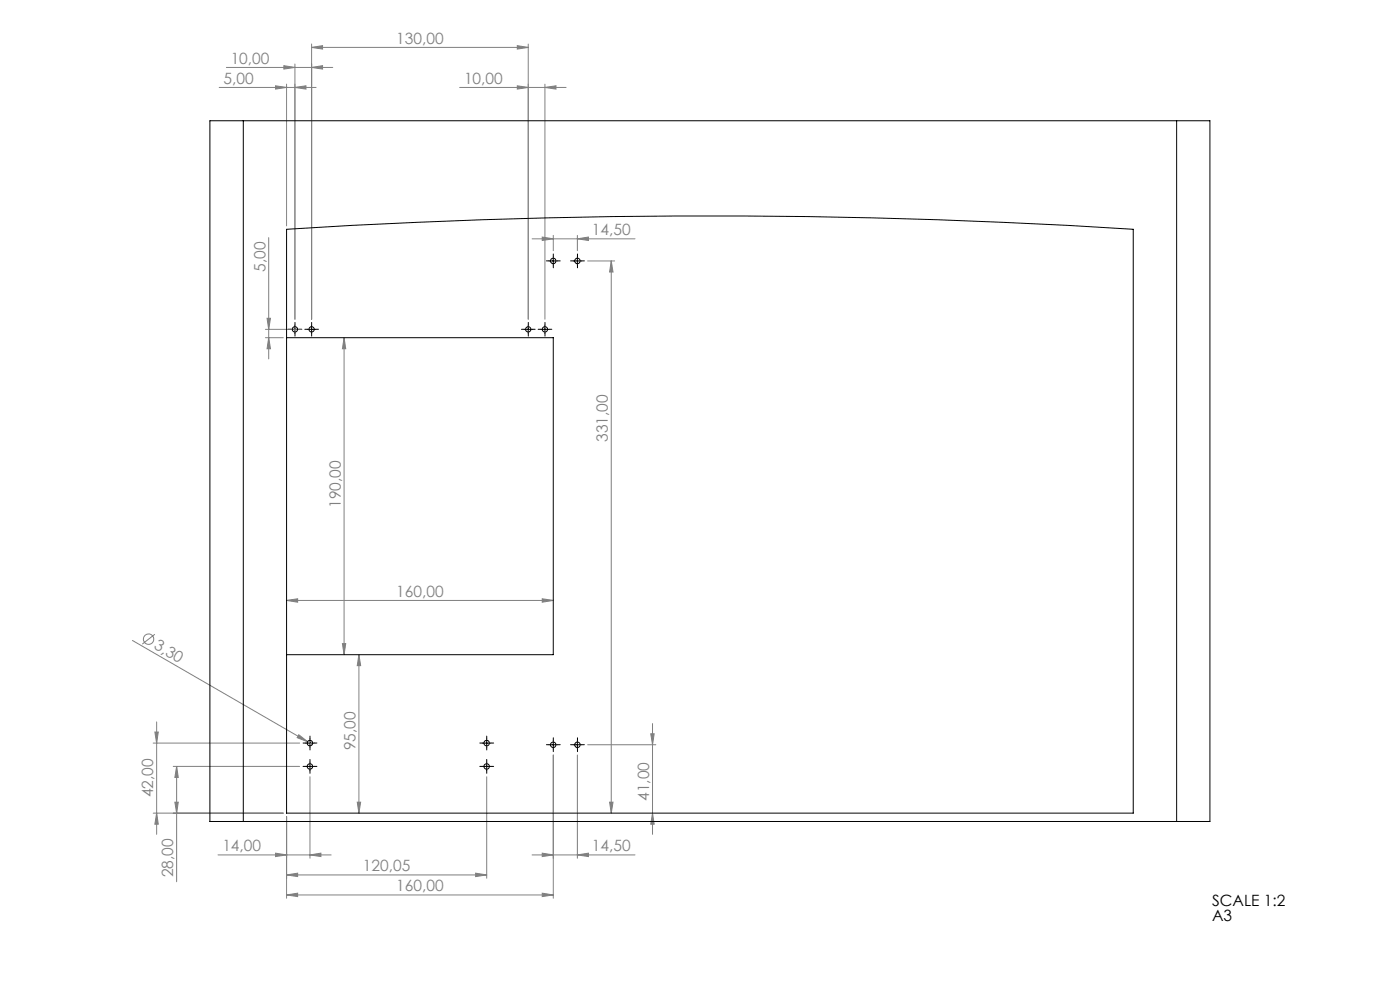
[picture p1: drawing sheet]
<svg xmlns="http://www.w3.org/2000/svg" width="420mm" height="297mm" viewBox="0 0 420 297" stroke-linecap="round" stroke-linejoin="round" font-family="sans-serif">
<g fill="none" stroke="#808080" stroke-width=".3">
<path d="M85.2 19.7l3.3 .5-3.3 .5zM88.5 19.2v76.5M93.5 14.2l3.3-.5v1zM93.5 13.2v82.5M93.5 14.2h65M155.2 13.7l3.3 .5-3.3 .5zM158.5 13.2v82.5M65.8 26.2h29M67.9 20.2h31.9M82.7 25.7l3.3 .5-3.3 .5zM86 25.2v42.5M88.5 26.2l3.3-.5v1z"/>
<path d="M93.5 20.2l3.3-.5v1zM137.9 26.2h31.9M155.2 25.7l3.3 .5-3.3 .5zM163.5 26.2l3.3-.5v1zM163.5 25.2v70.5M80.6 71.2v36.4M159.6 71.6h30.9M162.7 71l3.3 .6-3.3 .5zM166 70.6v4.5M173.2 71.6l3.3-.6v1.1zM173.2 70.6v4.5M176.3 78.2h8.1"/>
<path d="M183.4 78.2l.5 3.3h-1zM183.4 78.2v165.5M79.6 98.7h10.8M80.1 95.4h1l-.5 3.3zM79.6 101.2h5.4M80.6 101.2l.5 3.3h-1zM103.2 101.2l.5 3.3h-1zM103.2 101.2v95M86 179.9l3.3-.4v1zM86 179.9h80M162.7 179.5l3.3 .4-3.3 .6zM39.7 191.9l52.6 30.4"/>
<path d="M46.5 190.1l-3.8 2.9M102.7 192.9h1l-.5 3.3zM107.7 196.2l.5 3.3h-1zM107.7 196.2v47.5M46.5 219.4h1l-.5 3.3zM47 216.4v33.6M195.2 219.9h1.1l-.5 3.3zM195.8 216.8v33.2M46 222.7h43.9M52 229.7h37.9M53 229.7v34.6M53 229.7l.5 3.3h-1z"/>
<path d="M89.6 220.2l2.7 2.1-3.2-1.2zM92.3 222.3l1.4 .8M93 232.8v24.4M146 232.8v30.4M166 226.3v42.9M173.2 226.3v30.9M176.3 223.2h20.4M46 243.7h39M47 243.7l.5 3.3h-1zM52.5 240.4h1l-.5 3.3zM65.4 256.2h33.9M82.7 255.7l3.3 .5-3.3 .5z"/>
<path d="M86 244.7v24.5M93 256.2l3.3-.5v1zM107.2 240.4h1l-.5 3.3zM159.6 256.2h30.9M162.7 255.7l3.3 .5-3.3 .5zM173.2 256.2l3.3-.5v1zM182.9 240.4h1l-.5 3.3zM195.8 243.7l.5 3.3h-1.1zM86 262.2l3.3-.5v1zM86 268.2l3.3-.5v1zM86 262.2h60M86 268.2h80"/>
<path d="M142.7 261.7l3.3 .5-3.3 .5zM162.7 267.7l3.3 .5-3.3 .5z"/>
<circle cx="44.6" cy="191.6" r="1.55"/>
</g>
<g fill="none" stroke="#000" stroke-width=".3" stroke-dasharray="15.2 1.3 1.3 1.3">
<path d="M164.7 78.2h-.8M166 76.9v-.8M166 79.4v.9M167.2 78.2h.9M172 78.2h-.8M173.2 76.9v-.8M173.2 79.4v.9M174.5 78.2h.8M87.2 98.7h-.8M88.5 97.4v-.8M88.5 99.9v.8M89.7 98.7h.8"/>
<path d="M92.2 98.7h-.8M93.5 97.4v-.8M93.5 99.9v.8M94.7 98.7h.8M157.2 98.7h-.8M158.5 97.4v-.8M158.5 99.9v.8M159.7 98.7h.8M162.2 98.7h-.8M163.5 97.4v-.8M163.5 99.9v.8M164.7 98.7h.8"/>
<path d="M91.7 222.7h-.8M91.7 229.7h-.8M93 221.4v-.8M93 223.9v.9M93 228.4v-.8M93 230.9v.9M94.2 222.7h.9M94.2 229.7h.9M144.8 229.7h-.9M144.8 222.7h-.9M146 228.4v-.8M146 230.9v.9"/>
<path d="M146 221.4v-.8M146 223.9v.9M147.3 229.7h.8M147.3 222.7h.8M164.7 223.2h-.8M166 221.9v-.8M166 224.4v.9M167.2 223.2h.9M172 223.2h-.8M173.2 221.9v-.8M173.2 224.4v.9M174.5 223.2h.8"/>
</g>
<g fill="none" stroke="#000" stroke-width=".3">
<path d="M164.7 78.2h2.5M166 77v2.4M172 78.2h2.5M173.2 77v2.4M87.2 98.7h2.5M88.5 97.5v2.4M92.2 98.7h2.5M93.5 97.5v2.4M157.2 98.7h2.5M158.5 97.5v2.4M162.2 98.7h2.5M163.5 97.5v2.4"/>
<path d="M91.7 222.7h2.5M91.7 229.7h2.5M93 221.5v2.4M93 228.5v2.5M144.7 222.7h2.5M144.7 229.7h2.5M146 221.5v2.4M146 228.5v2.5M164.7 223.2h2.5M166 222v2.5M172 223.2h2.5M173.2 222v2.5"/>
</g>
<g fill="#808080">
<path d="M89.6 220.2l2.7 2.1-3.2-1.2z"/>
<path d="M163.5 26.2l3.3-.5v1zM155.2 25.7l3.3 .5-3.3 .5z"/>
<path d="M162.7 255.7l3.3 .5-3.3 .5zM173.2 256.2l3.3-.5v1zM86 179.9l3.3-.4v1zM162.7 179.5l3.3 .4-3.3 .6zM85.2 19.7l3.3 .5-3.3 .5zM93.5 20.2l3.3-.5v1zM93.5 14.2l3.3-.5v1zM155.2 13.7l3.3 .5-3.3 .5zM162.7 71l3.3 .6-3.3 .5zM173.2 71.6l3.3-.6v1.1z"/>
<path d="M82.7 255.7l3.3 .5-3.3 .5zM93 256.2l3.3-.5v1zM86 262.2l3.3-.5v1zM142.7 261.7l3.3 .5-3.3 .5zM86 268.2l3.3-.5v1zM162.7 267.7l3.3 .5-3.3 .5z"/>
<path d="M88.5 26.2l3.3-.5v1zM82.7 25.7l3.3 .5-3.3 .5z"/>
<path d="M182.9 240.4h1l-.5 3.3zM183.4 78.2l.5 3.3h-1zM107.2 240.4h1l-.5 3.3zM107.7 196.2l.5 3.3h-1z"/>
<path d="M102.7 192.9h1l-.5 3.3zM103.2 101.2l.5 3.3h-1z"/>
<path d="M80.1 95.4h1l-.5 3.3zM80.6 101.2l.5 3.3h-1zM195.2 219.9h1.1l-.5 3.3zM195.8 243.7l.5 3.3h-1.1zM53 229.7l.5 3.3h-1zM52.5 240.4h1l-.5 3.3zM46.5 219.4h1l-.5 3.3zM47 243.7l.5 3.3h-1z"/>
</g>
<g fill="none" stroke="#000" stroke-width=".3">
<path d="M73 36.2h-10v210h10M73 36.2v210M73 36.2h280M353 36.2h10v210h-10M353 36.2v210M86 68.7a2013 2013 0 0 1 254 0v175h-254zM86 101.2h80v95h-80M73 246.2h280"/>
<circle cx="166" cy="78.2" r=".84"/>
<circle cx="173.2" cy="78.2" r=".83"/>
<circle cx="88.5" cy="98.7" r=".81"/>
<circle cx="93.5" cy="98.7" r=".79"/>
<circle cx="158.5" cy="98.7" r=".8"/>
<circle cx="163.5" cy="98.7" r=".81"/>
<circle cx="93" cy="229.7" r=".82"/>
<circle cx="93" cy="222.7" r=".83"/>
<circle cx="146" cy="229.7" r=".83"/>
<circle cx="146" cy="222.7" r=".84"/>
<circle cx="166" cy="223.2" r=".83"/>
<circle cx="173.2" cy="223.2" r=".82"/>
</g>
<g font-size="4.7" fill="#808080">
<text x="118.9" y="13.2">130,00</text>
<text x="69.2" y="19.2">10,00</text>
<text x="67.1" y="25.2">5,00</text>
<text x="139.2" y="25.2">10,00</text>
<text x="177.6" y="70.5">14,50</text>
<text x="79.6" y="81.5" transform="rotate(-90 79.6 81.5)">5,00</text>
<text x="182.4" y="132.4" transform="rotate(-90 182.4 132.4)">331,00</text>
<text x="102.2" y="152.3" transform="rotate(-90 102.2 152.3)">190,00</text>
<text x="118.9" y="178.9">160,00</text>
<text x="46" y="194.3" transform="rotate(30 46 194.3)">3,30</text>
<text x="106.7" y="224.8" transform="rotate(-90 106.7 224.8)">95,00</text>
<text x="46" y="239" transform="rotate(-90 46 239)">42,00</text>
<text x="194.7" y="240.1" transform="rotate(-90 194.7 240.1)">41,00</text>
<text x="66.7" y="255.2">14,00</text>
<text x="177.6" y="255.2">14,50</text>
<text x="52" y="263" transform="rotate(-90 52 263)">28,00</text>
<text x="108.9" y="261.2">120,05</text>
<text x="118.9" y="267.2">160,00</text>
</g>
<g font-size="4.7">
<text x="363.6" y="271.6">SCALE 1:2</text>
<text x="363.6" y="276.1">A3</text>
</g>
</svg>
